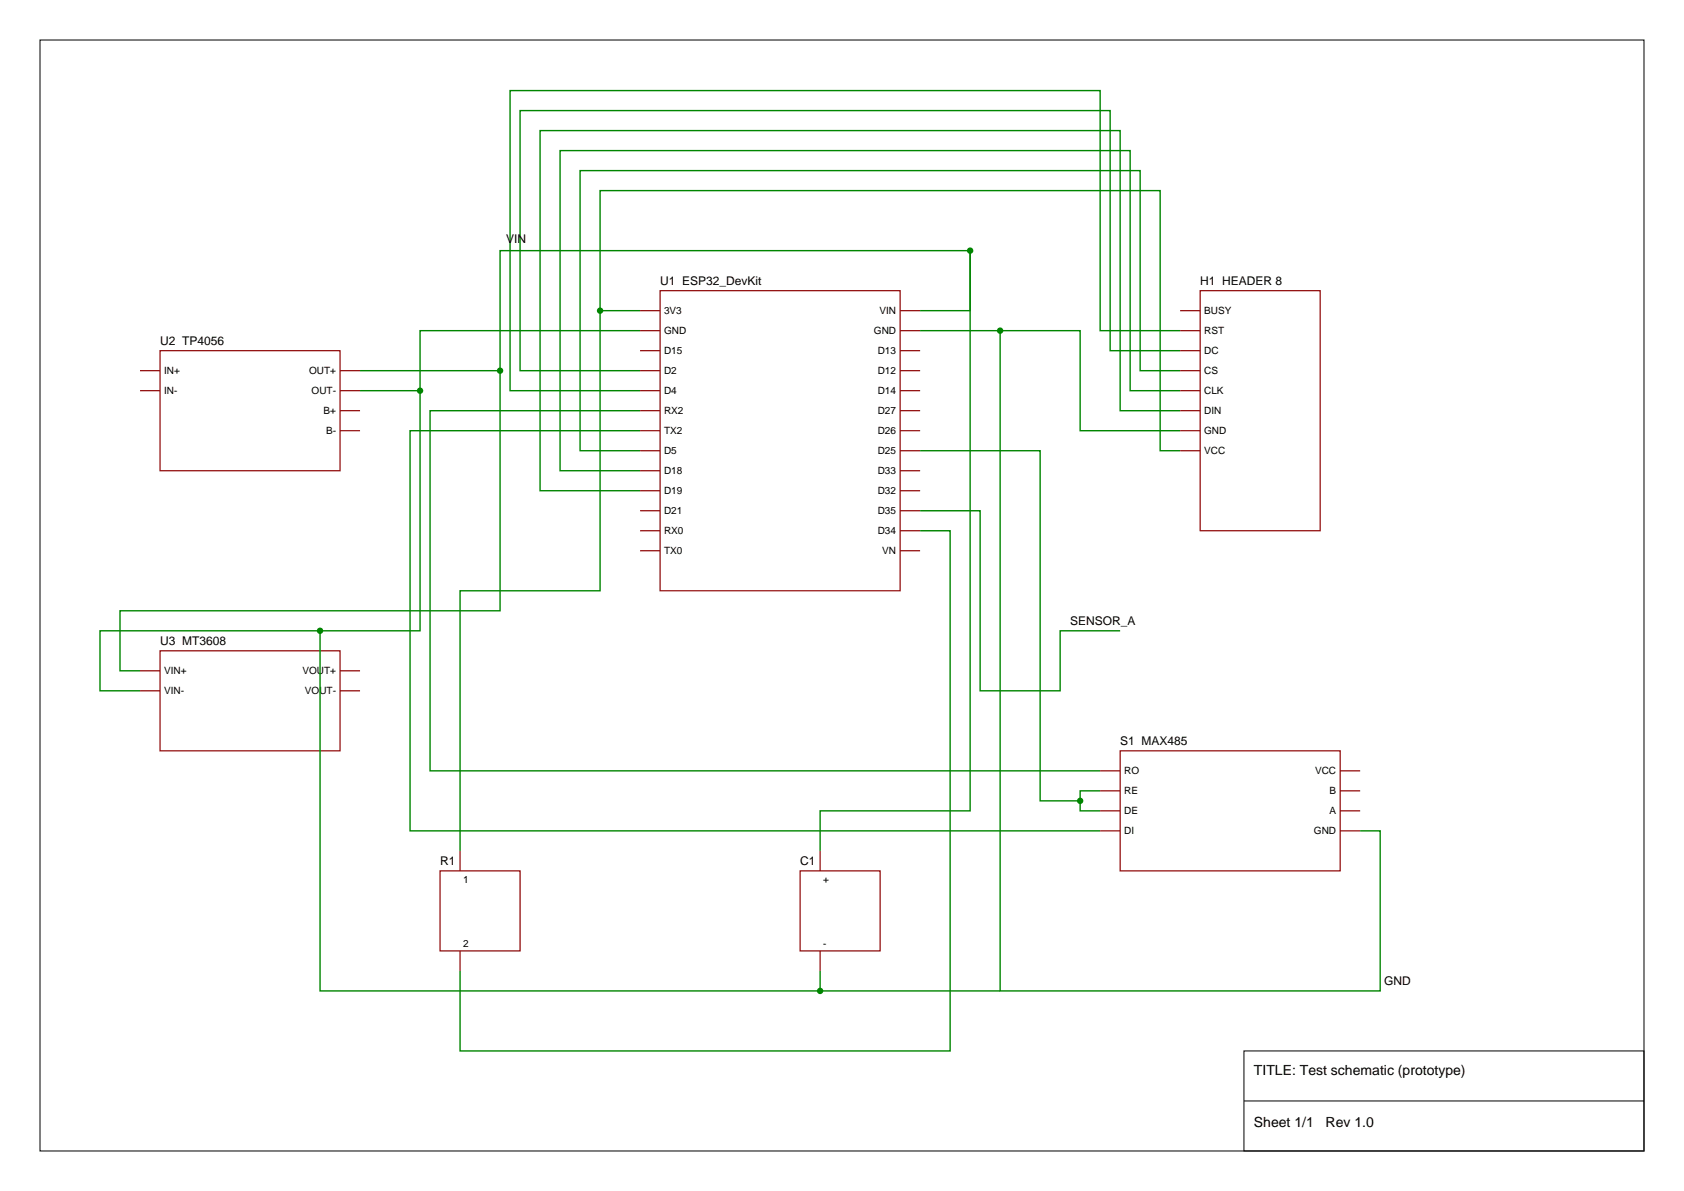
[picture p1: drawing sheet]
<svg xmlns="http://www.w3.org/2000/svg" width="297mm" height="210mm" viewBox="0 0 297 210" stroke-linecap="round" stroke-linejoin="round" font-family="sans-serif">
<path d="M7.1 7.1h282.8v195.8h-282.8zM219.4 185.3h70.5v17.6h-70.5zM219.4 194.1h70.5" fill="none" stroke="#000" stroke-width=".18"/>
<g fill="none" stroke="#8c0000" stroke-width=".21">
<path d="M112.9 54.8h3.5M112.9 58.3h3.5M116.4 51.2h42.3v53h-42.3zM158.7 54.8h3.6M158.7 58.3h3.6M208.1 54.8h3.6M208.1 58.3h3.6M211.7 51.2h21.1v42.4h-21.1zM24.7 65.4h3.5M24.7 68.9h3.5M28.2 61.8h31.8v21.2h-31.8zM60 65.4h3.5"/>
<path d="M60 68.9h3.5M60 72.4h3.5M60 75.9h3.5M112.9 61.8h3.5M112.9 65.4h3.5M112.9 68.9h3.5M112.9 72.4h3.5M112.9 75.9h3.5M112.9 79.5h3.5M158.7 61.8h3.6M158.7 65.4h3.6M158.7 68.9h3.6"/>
<path d="M158.7 72.4h3.6M158.7 75.9h3.6M158.7 79.5h3.6M208.1 61.8h3.6M208.1 65.4h3.6M208.1 68.9h3.6M208.1 72.4h3.6M208.1 75.9h3.6M208.1 79.5h3.6M112.9 83h3.5M112.9 86.5h3.5M112.9 90.1h3.5"/>
<path d="M112.9 93.6h3.5M112.9 97.1h3.5M158.7 83h3.6M158.7 86.5h3.6M158.7 90.1h3.6M158.7 93.6h3.6M158.7 97.1h3.6M24.7 118.3h3.5M28.2 114.7h31.8v17.7h-31.8zM60 118.3h3.5M24.7 121.8h3.5M60 121.8h3.5"/>
<path d="M194 135.9h3.6M194 139.4h3.6M197.6 132.4h38.8v21.2h-38.8zM236.4 135.9h3.5M236.4 139.4h3.5M77.6 153.6h14.1v14.1h-14.1zM81.1 150v3.6M141.1 153.6h14.1v14.1h-14.1zM144.6 150v3.6M194 143h3.6M194 146.5h3.6M236.4 143h3.5"/>
<path d="M236.4 146.5h3.5M81.1 167.7v3.5M144.6 167.7v3.5"/>
</g>
<g fill="none" stroke="#008500" stroke-width=".25">
<path d="M105.8 54.8v49.4h-24.7v45.8M112.9 58.3h-38.8v10.6h-10.6M112.9 54.8h-7.1v-21.2h98.8v45.9h3.5M162.3 54.8h8.8v-10.6h-82.9v21.2h-24.7M162.3 58.3h14.1v116.4h67v-28.2h-3.5M171.1 44.2v98.8h-26.5v7M176.4 58.3h14.1v17.6h17.6M208.1 58.3h-14.1v-42.3h-104v52.9h22.9M74.1 68.9v42.3h-56.5v10.6h7.1M88.2 65.4v42.3h-67v10.6h3.5M112.9 72.4h-37.1v63.5h118.2M112.9 75.9h-40.6v70.6h121.7"/>
<path d="M162.3 79.5h21.1v61.7h7.1M208.1 65.4h-7v-35.3h-98.8v49.4h10.6M208.1 68.9h-8.8v-42.3h-100.5v56.4h14.1M208.1 72.4h-10.5v-49.4h-102.4v63.5h17.7M208.1 61.8h-12.3v-42.3h-104.1v45.9h21.2M162.3 90.1h10.6v31.7h14.1v-10.6h10.6M162.3 93.6h5.3v91.7h-86.5v-14.1M56.4 111.2v63.5h120M194 139.4h-3.5v3.6h3.5M144.6 171.2v3.5"/>
</g>
<g fill="#008500">
<circle cx="88.2" cy="65.4" r=".56"/>
<circle cx="74.1" cy="68.9" r=".56"/>
<circle cx="171.1" cy="44.2" r=".56"/>
<circle cx="56.4" cy="111.2" r=".56"/>
<circle cx="176.4" cy="58.3" r=".56"/>
<circle cx="105.8" cy="54.8" r=".56"/>
<circle cx="190.5" cy="141.2" r=".56"/>
<circle cx="144.6" cy="174.7" r=".56"/>
</g>
<g font-size="2.5">
<text x="221.2" y="189.5">TITLE: Test schematic (prototype)</text>
<text x="221.2" y="198.7">Sheet 1/1</text>
<text x="233.8" y="198.7">Rev 1.0</text>
</g>
<g font-size="2.1">
<text x="89.3" y="42.8">VIN</text>
<text x="116.4" y="50.2">U1 ESP32_DevKit</text>
<text x="211.7" y="50.2">H1 HEADER 8</text>
<text x="28.2" y="60.8">U2 TP4056</text>
<text x="28.2" y="113.7">U3 MT3608</text>
<text x="188.7" y="110.2">SENSOR_A</text>
<text x="197.6" y="131.3">S1 MAX485</text>
<text x="77.6" y="152.5">R1</text>
<text x="141.1" y="152.5">C1</text>
<text x="244.1" y="173.7">GND</text>
</g>
<g font-size="1.8">
<text x="117.1" y="55.3">3V3</text>
<text x="117.1" y="58.8">GND</text>
<text x="154.1" y="58.8">GND</text>
<text x="155.1" y="55.3">VIN</text>
<text x="212.4" y="55.3">BUSY</text>
<text x="212.4" y="58.8">RST</text>
<text x="28.9" y="65.9">IN+</text>
<text x="54.5" y="65.9">OUT+</text>
<text x="117.1" y="62.4">D15</text>
<text x="117.1" y="65.9">D2</text>
<text x="154.8" y="62.4">D13</text>
<text x="154.8" y="65.9">D12</text>
<text x="212.4" y="62.4">DC</text>
<text x="212.4" y="65.9">CS</text>
<text x="28.9" y="69.4">IN-</text>
<text x="55" y="69.4">OUT-</text>
<text x="117.1" y="69.4">D4</text>
<text x="154.8" y="69.4">D14</text>
<text x="212.4" y="69.4">CLK</text>
<text x="57.1" y="72.9">B+</text>
<text x="57.5" y="76.5">B-</text>
<text x="117.1" y="72.9">RX2</text>
<text x="117.1" y="76.5">TX2</text>
<text x="154.8" y="72.9">D27</text>
<text x="154.8" y="76.5">D26</text>
<text x="212.4" y="72.9">DIN</text>
<text x="212.4" y="76.5">GND</text>
<text x="117.1" y="80">D5</text>
<text x="117.1" y="83.5">D18</text>
<text x="154.8" y="80">D25</text>
<text x="154.8" y="83.5">D33</text>
<text x="212.4" y="80">VCC</text>
<text x="117.1" y="87.1">D19</text>
<text x="154.8" y="87.1">D32</text>
<text x="117.1" y="90.6">D21</text>
<text x="117.1" y="94.1">RX0</text>
<text x="154.8" y="90.6">D35</text>
<text x="154.8" y="94.1">D34</text>
<text x="117.1" y="97.6">TX0</text>
<text x="155.6" y="97.6">VN</text>
<text x="28.9" y="118.8">VIN+</text>
<text x="53.3" y="118.8">VOUT+</text>
<text x="28.9" y="122.3">VIN-</text>
<text x="53.8" y="122.3">VOUT-</text>
<text x="198.3" y="136.4">RO</text>
<text x="231.9" y="136.4">VCC</text>
<text x="198.3" y="140">RE</text>
<text x="198.3" y="143.5">DE</text>
<text x="234.5" y="140">B</text>
<text x="234.5" y="143.5">A</text>
<text x="198.3" y="147">DI</text>
<text x="231.7" y="147">GND</text>
<text x="81.7" y="155.7">1</text>
<text x="145.2" y="155.7">+</text>
<text x="81.7" y="167">2</text>
<text x="145.2" y="167">-</text>
</g>
</svg>
